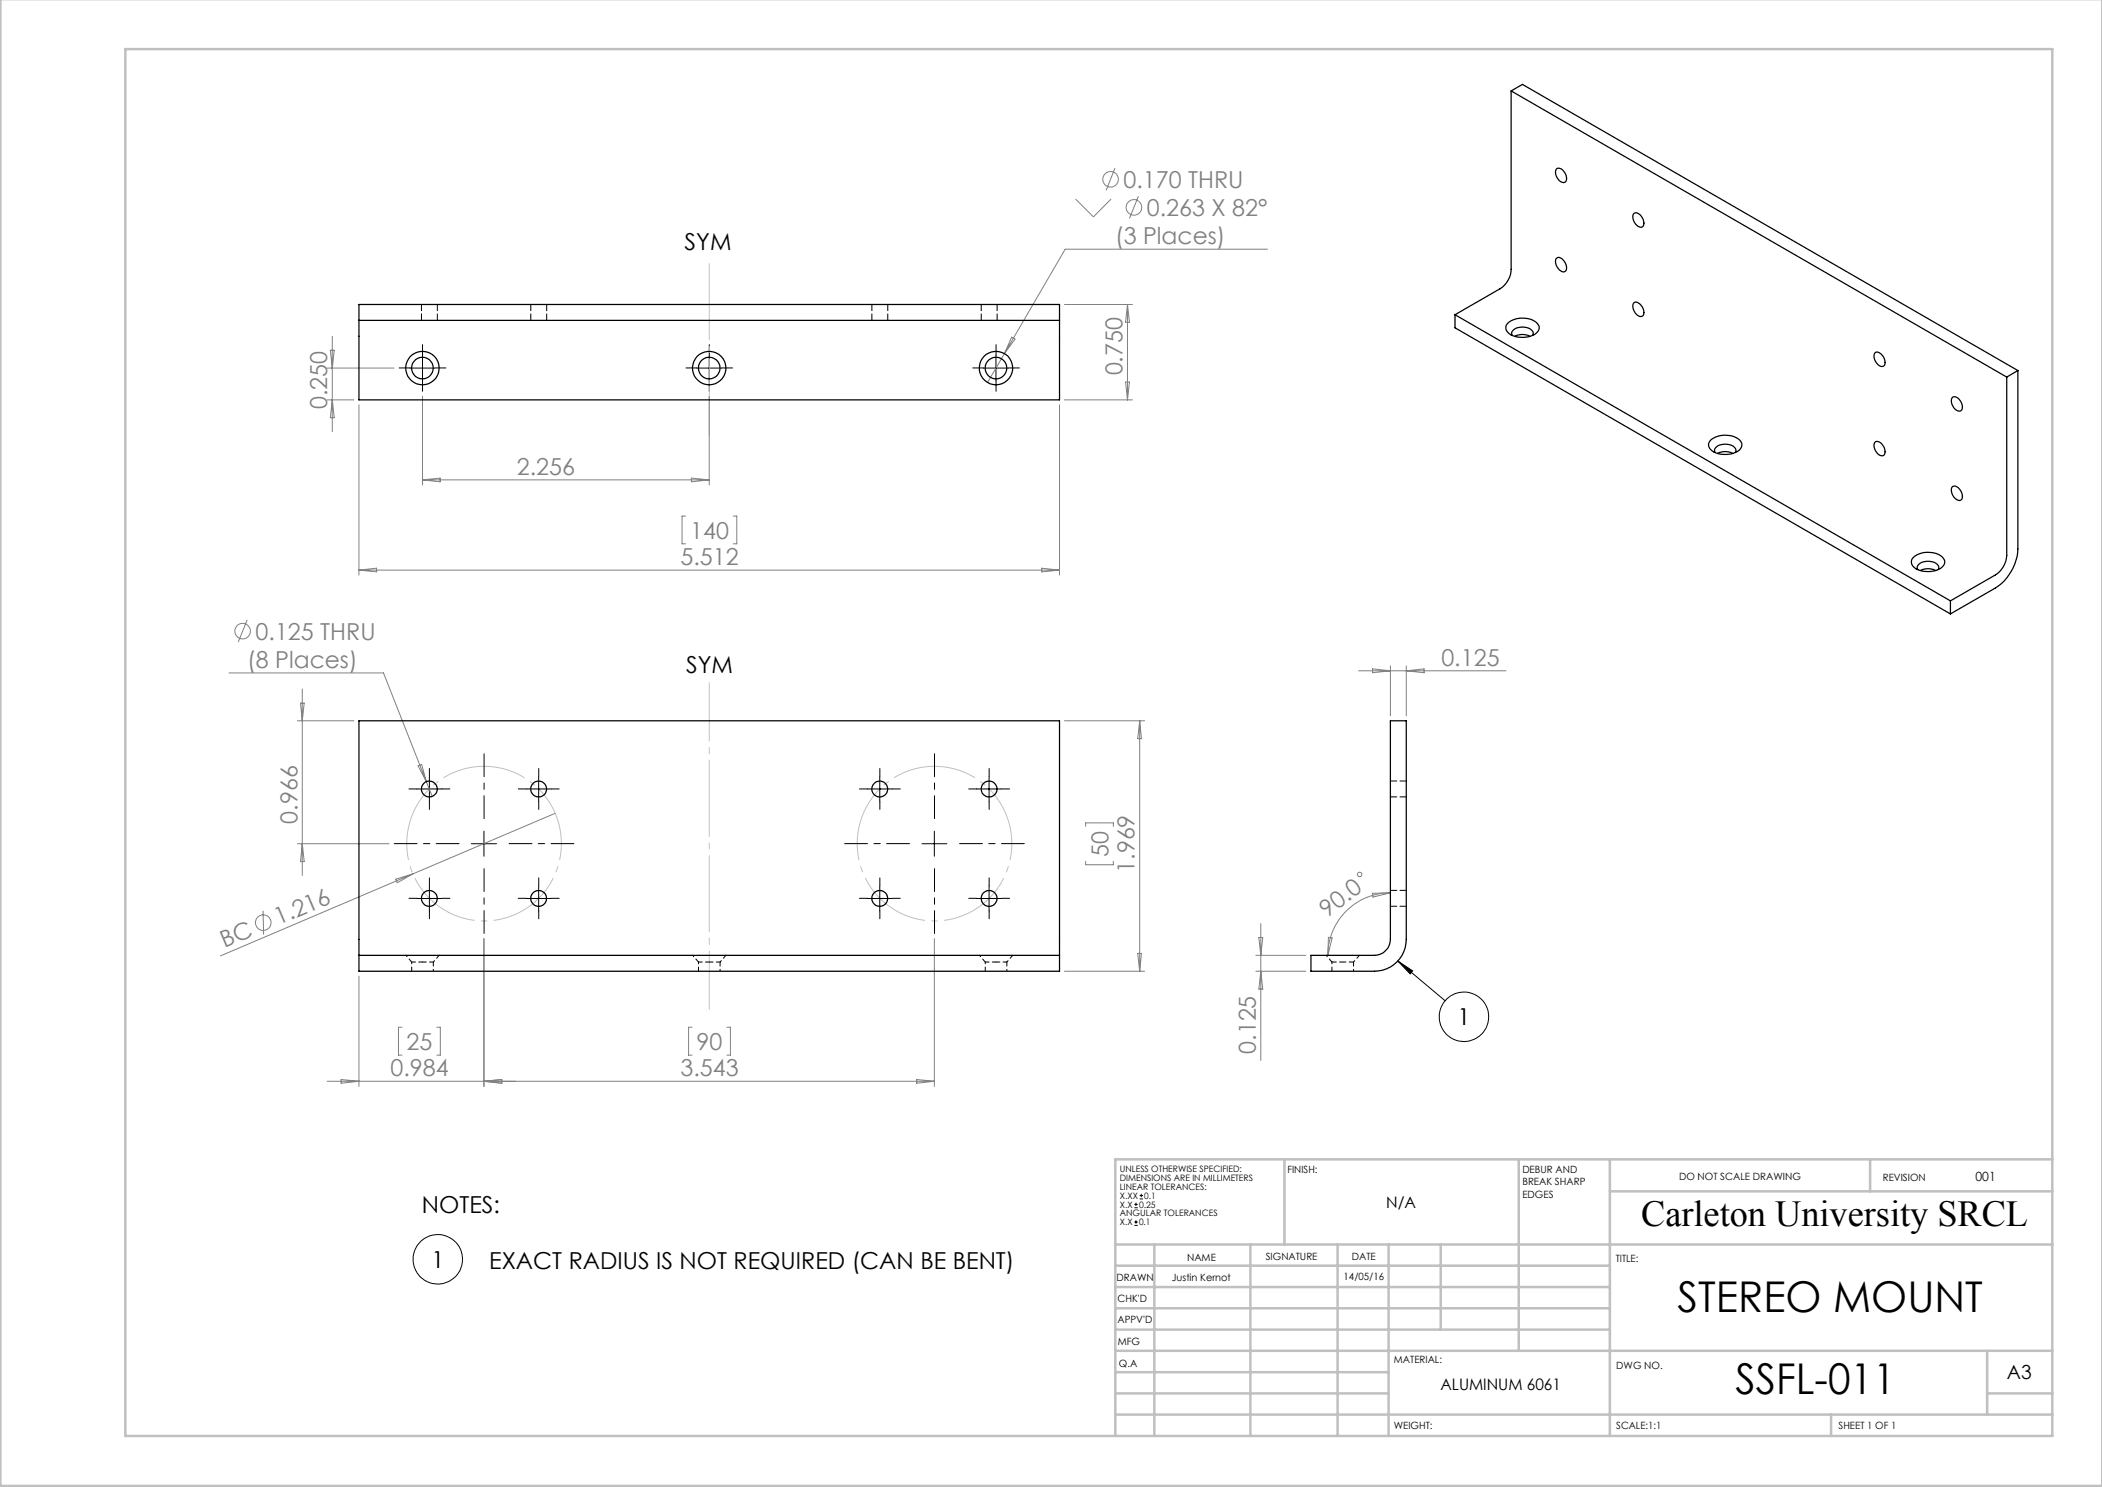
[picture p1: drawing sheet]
<svg xmlns="http://www.w3.org/2000/svg" width="420mm" height="297mm" viewBox="0 0 420 297" stroke-linecap="round" stroke-linejoin="round" font-family="sans-serif">
<g fill="none" stroke="#808080" stroke-width=".2">
<path d="M214.9 39.8l3.6 3.5 3.5-3.5M222.8 33.6l-1.8 4.4M227.5 39.2l-1.8 4.4M253.3 49.8h-40.5l-12.1 20.8M65.4 79.9h5.3M65.4 73.5h13.3M66 70h.8l-.4 3.5zM66.4 67.2v19M66.4 79.9l.4 3.5h-.8zM84.4 79.2v17.7M141.7 79.2v17.7M200.7 70.6l-3.4 5.8"/>
<path d="M202.1 67.3l.7 .4-2.1 2.9zM212.7 79.9h13.6M212.7 60.8h13.6M224.9 76.3h.8l-.4 3.6zM225.3 60.8v19.1M225.3 60.8l.4 3.6h-.8zM71.7 80.9v34M84.4 95.8l3.5-.3v.7zM84.4 95.8h57.3M138.1 95.5l3.6 .3-3.6 .4zM211.7 80.9v34M71.7 113.9h140"/>
<path d="M71.7 113.9l3.5-.4v.7zM137 103.1h-.7v5.5h.7M146.5 103.1h.7v5.5h-.7M208.1 113.5l3.6 .4-3.6 .3zM45.8 134.4h30.8l8.6 21.7M49.4 123.8l-1.8 4.5M60.4 137.6v37.3M271.5 134h29.4M274.2 133.6l3.6 .4-3.6 .4zM277.8 133v10M281 133v10M281 134l3.6-.4v.8z"/>
<path d="M59.4 144h11.3M60 140.4h.8l-.4 3.6zM83.5 153l.7-.3 1 3.4zM85.2 156.1l1.2 3M212.7 144h16M227.7 144v50M227.7 144l.4 3.5h-.8zM59.4 168.5h18.4M60.4 168.5l.4 3.6h-.8zM79.1 175.6l3.4-1-3.1 1.7zM110.9 162.5l-66.8 28.4M216.9 165.1v-.7h5.6v.7"/>
<path d="M216.9 172v.7h5.6v-.7M274.2 178.4l3.6-.1-3.5 .9zM277.8 178.3a12.5 12.5 0 0 0-12.5 12.5M52.6 181.9l.1 4.8M71.7 195v22M96.7 187.5v29.5M186.7 187.5v29.5M212.7 194h16M227.3 190.4h.8l-.4 3.6zM250.9 194h10M250.9 190.8h10M251.5 187.3h.8l-.4 3.5z"/>
<path d="M251.9 184.5v27.3M251.9 194l.4 3.6h-.8zM265.4 187.2l.8 .1-.9 3.5zM65.4 216h121.3M68.2 215.6l3.5 .4-3.5 .4zM80.3 205.2h-.7v5.5h.7M87.3 205.2h.7v5.5h-.7M96.7 216l3.6-.4v.8zM138.3 205.2h-.7v5.5h.7M145.2 205.2h.7v5.5h-.7M183.2 215.6l3.5 .4-3.5 .4z"/>
<circle cx="221.9" cy="35.8" r="1.56"/>
<circle cx="226.6" cy="41.4" r="1.56"/>
<circle cx="48.5" cy="126.1" r="1.56"/>
<circle cx="271.7" cy="174.7" r=".46"/>
<circle cx="52.6" cy="184.3" r="1.56"/>
</g>
<g fill="none" stroke="#000" stroke-width=".2">
<path d="M81.9 73.5h5M84.4 71v5M139.2 73.5h5M141.7 71v5M196.5 73.5h5M199 71v5M83.3 157.6h5M85.8 155.1v5M105.1 157.6h5M107.6 155.1v5M173.3 157.6h5M175.8 155.1v5"/>
<path d="M195.1 157.6h5M197.6 155.1v5M83.3 179.5h5M85.8 176.9v5M94.2 168.5h5M96.7 166v5M105.1 179.5h5M107.6 176.9v5M173.3 179.5h5M175.8 176.9v5M184.2 168.5h5M186.7 166v5"/>
<path d="M195.1 179.5h5M197.6 176.9v5M279.3 191.9l3 2-.5 .6zM279.3 191.9l9.4 8M227.7 239.5h.7M227.7 238.8h.7M228 238.4v.7M226.7 241.2h.6M226.7 240.6h.6M226.7 244.8h.6M226.7 244.1h.6M227 240.2v.7"/>
<path d="M227 243.7v.7"/>
<circle cx="292.5" cy="203.1" r="4.9"/>
<circle cx="87.5" cy="251.5" r="4.9"/>
</g>
<path d="M96.7 153.1a15.4 15.4 0 0 0-13.5 22.8 15.4 15.4 0 0 0 26.5 1 15.4 15.4 0 0 0-11.9-23.8h-1.1M186.7 153.1a15.4 15.4 0 0 0-13.5 22.8 15.4 15.4 0 0 0 26.5 1 15.4 15.4 0 0 0-11.9-23.8h-1.1" fill="none" stroke="#c0c0c0" stroke-width=".2" stroke-dasharray="15.2 1.3 1.3 1.3" stroke-dashoffset="6.7" stroke-linecap="butt"/>
<g fill="none" stroke="#000" stroke-width=".2" stroke-dasharray="15.2 1.3 1.3 1.3">
<path d="M81.9 73.5h-2.1M84.4 71v-2.2M84.4 76v2.2M86.9 73.5h2.2M139.2 73.5h-2.1M141.7 71v-2.2M141.7 76v2.2M144.2 73.5h2.2M196.5 73.5h-2.1M199 71v-2.2M199 76v2.2M201.5 73.5h2.2"/>
<path d="M83.3 157.6h-1.6M85.8 155.1v-1.6M88.3 157.6h1.6M105.1 157.6h-1.5M107.6 155.1v-1.6M110.1 157.6h1.6M173.3 157.6h-1.6M175.8 155.1v-1.6M178.3 157.6h1.6M195.1 157.6h-1.5M197.6 155.1v-1.6M200.1 157.6h1.6"/>
<path d="M83.3 179.4h-1.6M85.8 160.1v1.6M85.8 176.9v-1.6M88.3 179.4h1.6M105.1 179.4h-1.5M107.6 160.1v1.6M107.6 176.9v-1.6M110.1 179.4h1.6M173.3 179.4h-1.6M175.8 176.9v-1.6M175.8 160.1v1.6M178.3 179.4h1.6"/>
<path d="M195.1 179.4h-1.5M197.6 160.1v1.6M197.6 176.9v-1.6M200.1 179.4h1.6M85.8 181.9v1.6M107.6 181.9v1.6M175.8 181.9v1.6M197.6 181.9v1.6"/>
</g>
<path d="M91.7 168.5h-12.9M96.7 163.5v-12.9M96.7 173.5v12.9M101.7 168.5h13M181.7 168.5h-12.9M186.7 163.5v-12.9M186.7 173.5v12.9M191.7 168.5h13" fill="none" stroke="#000" stroke-width=".2" stroke-dasharray="15.2 1.3 1.3 1.3" stroke-dashoffset="10.7"/>
<path d="M141.7 51.7v36.2" fill="none" stroke="#c0c0c0" stroke-width=".2" stroke-dasharray="15.2 1.3 1.3 1.3" stroke-dashoffset="-.9"/>
<path d="M141.7 136.4v65.2" fill="none" stroke="#c0c0c0" stroke-width=".2" stroke-dasharray="15.2 1.3 1.3 1.3" stroke-dashoffset="3.6"/>
<g fill="none" stroke="#c0c0c0" stroke-width=".5">
<path d="M.1 -.1v296.9h419.9M25 9.8h385.1v277h-385.1zM256.6 231.6v17M303.5 231.6v38.2M321.7 231.6v55.2M321.7 237.9h88.4M373.7 231.6v6.3M410.1 231.6h-187.3v55.2M222.8 248.6h187.3M222.8 257.1h98.9M222.8 252.8h98.9M230.6 248.6v38.2"/>
<path d="M249.8 248.6v38.2M267.3 248.6v38.2M277.5 248.6v38.2M287.9 248.6v17M222.8 265.6h98.9M222.8 261.3h98.9M222.8 278.3h54.7M222.8 274.1h54.7M222.8 269.8h187.3M397.1 278.3h13M397.1 269.8v12.7M222.8 282.5h187.3"/>
<path d="M365.9 282.5v4.3"/>
</g>
<path d="M279.3 191.9l3 2-.5 .6z" fill="#000"/>
<g fill="none" stroke="#000" stroke-width=".25">
<path d="M301.9 18.2v35.6a4.8 4.8 0 0 1-2.2 3.9l-9 5.2M301.9 18.2l99.1 57.1M301.9 18.2l2.3-1.3 99 57.1M310.9 33.8a.98 .98 0 0 1 1.6 .4l.5 1.1a.8 .8 0 0 1-.3 1.1 .8 .8 0 0 1-1.1-.3l-.5-.6-.3-.8zM310.9 51.6a.97 .97 0 0 1 1.6 .5l.5 1.1a.79 .79 0 0 1-.3 1 .79 .79 0 0 1-1.1-.3l-.7-1-.1-.7zM326.4 42.7a.97 .97 0 0 1 1.5 .4l.5 1.1a.79 .79 0 0 1-.3 1.1 .79 .79 0 0 1-1-.3l-.7-1-.2-.7zM71.7 64v15.9h140v-15.9M71.7 64v-3.2h140v3.2M71.7 64h140M290.7 62.9l99 57.1M290.7 62.9v2.6l99 57.1M301.2 64.6a4.7 4.7 0 0 1 5.9-.1 1.33 1.33 0 0 1-.4 2.3 5.2 5.2 0 0 1-5.3-.2 1.3 1.3 0 0 1-.2-2z"/>
<path d="M302.2 67a1.08 1.08 0 0 1 .8-1.5 2.76 2.76 0 0 1 3.4 .9l-.2 .6M302.7 67.2l1.3-.4 .9 .1 .8 .3M326.4 60.6a.97 .97 0 0 1 1.5 .4l.5 1.1a.8 .8 0 0 1-.2 1 .8 .8 0 0 1-1.1-.2l-.7-1-.2-.8zM374.6 70.6a.97 .97 0 0 1 1.5 .4l.5 1.1a.79 .79 0 0 1-.3 1 .79 .79 0 0 1-1.1-.3l-.6-.9-.2-.8zM390 79.5a.98 .98 0 0 1 1.5 .4l.6 1.1a.8 .8 0 0 1-.3 1.1 .8 .8 0 0 1-1.1-.3l-.7-1-.1-.8zM401 75.3v35.6a4.9 4.9 0 0 1-2.3 3.9l-9 5.2M403.2 74v35.6a9.9 9.9 0 0 1-4.5 7.8l-9 5.2M403.2 74l-2.2 1.3M341.7 88a4.6 4.6 0 0 1 6.2 .2 1.51 1.51 0 0 1-1.2 2.2 4.7 4.7 0 0 1-5-.8 1.22 1.22 0 0 1 0-1.6zM342.7 90.4a1.2 1.2 0 0 1 1.3-1.6 2.38 2.38 0 0 1 2.9 1l-.2 .6M343.2 90.6l1.3-.4 .9 .1 .9 .3M374.6 88.4a.98 .98 0 0 1 1.5 .4l.5 1.1a.8 .8 0 0 1-.3 1.1 .8 .8 0 0 1-1.1-.3l-.4-.6-.3-.8z"/>
<path d="M390 97.3a.97 .97 0 0 1 1.5 .4l.6 1.1a.79 .79 0 0 1-.3 1.1 .79 .79 0 0 1-1.1-.3l-.7-1-.1-.7zM382.3 111.4a4.7 4.7 0 0 1 5.8-.1 1.33 1.33 0 0 1-.4 2.3 5 5 0 0 1-5.5-.5 1.27 1.27 0 0 1 .1-1.7zM383.2 113.8a1.08 1.08 0 0 1 .9-1.5 2.76 2.76 0 0 1 3.3 .9l-.1 .6M383.7 113.9l1.3-.3 .9 .1 .9 .2M389.7 120v2.6M277.8 144h3.2v43.6a6.4 6.4 0 0 1-6.4 6.4h-12.7v-3.2h12.7a3.3 3.3 0 0 0 3.2-3.2zM71.7 190.8v-46.8h140v46.8M71.7 190.8v3.2h140v-3.2M71.7 190.8h140"/>
<circle cx="84.4" cy="73.5" r="2.16"/>
<circle cx="84.4" cy="73.5" r="3.3"/>
<circle cx="141.7" cy="73.5" r="2.16"/>
<circle cx="141.7" cy="73.5" r="3.3"/>
<circle cx="199" cy="73.5" r="2.16"/>
<circle cx="199" cy="73.5" r="3.3"/>
<circle cx="85.8" cy="157.6" r="1.59"/>
<circle cx="107.6" cy="157.6" r="1.59"/>
<circle cx="175.8" cy="157.6" r="1.59"/>
<circle cx="197.6" cy="157.6" r="1.58"/>
<circle cx="85.8" cy="179.5" r="1.59"/>
<circle cx="107.6" cy="179.5" r="1.59"/>
<circle cx="175.8" cy="179.5" r="1.59"/>
<circle cx="197.6" cy="179.5" r="1.58"/>
</g>
<path d="M82.3 192.1h2.1M84.4 192.1h2.2M139.6 192.1h2.1M141.7 192.1h2.2M196.9 192.1h2.1M199 192.1h2.2" fill="none" stroke="#000" stroke-width=".2" stroke-dasharray="1.3 .6" stroke-dashoffset=".5"/>
<g fill="none" stroke="#000" stroke-width=".2" stroke-dasharray="1.3 .6" stroke-dashoffset=".9">
<path d="M81.1 190.8l1.2 1.3M82.3 192.1v1.9M86.6 192.1l1.2-1.3M86.6 194v-1.9M138.4 190.8l1.2 1.3M139.6 192.1v1.9M143.9 192.1l1.2-1.3M143.9 194v-1.9M195.7 190.8l1.2 1.3M196.9 192.1v1.9M201.2 192.1l1.2-1.3M201.2 194v-1.9"/>
<path d="M265 190.8l1.1 1.3M266.1 192.1v1.9M270.5 192.1l1.1-1.3M270.5 194v-1.9"/>
</g>
<path d="M84.2 60.8v3.2M87.4 64v-3.2M106.1 60.8v3.2M109.2 64v-3.2M174.2 60.8v3.2M177.4 64v-3.2M196.1 60.8v3.2M199.2 64v-3.2M277.8 159.2h3.2M281 156h-3.2M281 177.8h-3.2M277.8 181h3.2" fill="none" stroke="#000" stroke-width=".2" stroke-dasharray="1.3 .6"/>
<path d="M266.1 192.1h4.4" fill="none" stroke="#000" stroke-width=".2" stroke-dasharray="1.3 .6" stroke-dashoffset=".4"/>
<g font-size="8.5">
<text x="335.2" y="262.1">STEREO MOUNT</text>
<text x="346.8" y="278.5">SSFL-011</text>
</g>
<text font-size="7.3" x="327.9" y="244.9">Carleton University SRCL</text>
<g font-size="4.7" fill="#808080">
<text x="224.5" y="37.5">0.170 THRU</text>
<text x="229.2" y="43.1">0.263 X 82°</text>
<text x="222.8" y="48.7">(3 Places)</text>
<text x="224.3" y="75" transform="rotate(-90 224.3 75)">0.750</text>
<text x="65.4" y="81.7" transform="rotate(-90 65.4 81.7)">0.250</text>
<text x="103.3" y="94.8">2.256</text>
<text x="137.9" y="107.6">140</text>
<text x="136" y="112.8">5.512</text>
<text x="51.1" y="127.8">0.125 THRU</text>
<text x="49.4" y="133.4">(8 Places)</text>
<text x="288" y="132.9">0.125</text>
<text x="59.4" y="164.5" transform="rotate(-90 59.4 164.5)">0.966</text>
<text x="221.5" y="171.1" transform="rotate(-90 221.5 171.1)">50</text>
<text x="226.7" y="174.3" transform="rotate(-90 226.7 174.3)">1.969</text>
<text x="55.7" y="184.8" transform="rotate(-23 55.7 184.8)">1.216</text>
<text x="265.2" y="183.3" transform="rotate(-37 265.2 183.3)">90.0</text>
<text x="44.8" y="189.4" transform="rotate(-23 44.8 189.4)">BC</text>
<text x="81.2" y="209.7">25</text>
<text x="139.2" y="209.7">90</text>
<text x="78" y="214.9">0.984</text>
<text x="136" y="214.9">3.543</text>
<text x="250.9" y="210.5" transform="rotate(-90 250.9 210.5)">0.125</text>
</g>
<g font-size="4.7">
<text x="136.8" y="50">SYM</text>
<text x="137.1" y="134.4">SYM</text>
<text x="291.2" y="204.8">1</text>
<text x="84.3" y="242.2">NOTES:</text>
<text x="86.2" y="253.2">1</text>
<text x="97.8" y="253.4">EXACT RADIUS IS NOT REQUIRED (CAN BE BENT)</text>
</g>
<text font-size="3.9" x="401" y="275.4">A3</text>
<g font-size="3.2">
<text x="277" y="241.2">N/A</text>
<text x="287.8" y="277.7">ALUMINUM 6061</text>
</g>
<text font-size="2.5" x="394.7" y="235.9">001</text>
<g font-size="2">
<text x="257.2" y="234.4">FINISH:</text>
<text x="304.2" y="234.3">DEBUR AND</text>
<text x="304.2" y="236.8">BREAK SHARP</text>
<text x="304.2" y="239.3">EDGES</text>
<text x="335.5" y="235.8">DO NOT SCALE DRAWING</text>
<text x="376.2" y="236">REVISION</text>
<text x="237.2" y="251.8">NAME</text>
<text x="252.9" y="251.7">SIGNATURE</text>
<text x="270.1" y="251.7">DATE</text>
<text x="223.1" y="255.9">DRAWN</text>
<text x="234.2" y="255.9">Justin Kernot</text>
<text x="268.5" y="255.7">14/05/16</text>
<text x="322.8" y="252">TITLE:</text>
<text x="223.3" y="260.1">CHK'D</text>
<text x="223.3" y="264.2">APPV'D</text>
<text x="223.3" y="268.6">MFG</text>
<text x="223.5" y="272.9">Q.A</text>
<text x="278.5" y="272.3">MATERIAL:</text>
<text x="323" y="273.4">DWG NO.</text>
<text x="278.5" y="285.3">WEIGHT:</text>
<text x="323" y="285.4">SCALE:1:1</text>
<text x="367.4" y="285.4">SHEET 1 OF 1</text>
</g>
<g font-size="1.8">
<text x="223.8" y="234.1">UNLESS OTHERWISE SPECIFIED:</text>
<text x="223.8" y="235.9">DIMENSIONS ARE IN MILLIMETERS</text>
<text x="223.8" y="237.7">LINEAR TOLERANCES:</text>
<text x="223.8" y="239.4">X.XX</text>
<text x="228.6" y="239.4">0.1</text>
<text x="223.8" y="243">ANGULAR TOLERANCES</text>
<text x="223.8" y="244.7">X.X</text>
<text x="223.8" y="241.2">X.X</text>
<text x="227.6" y="241.2">0.25</text>
<text x="227.6" y="244.7">0.1</text>
</g>
</svg>
